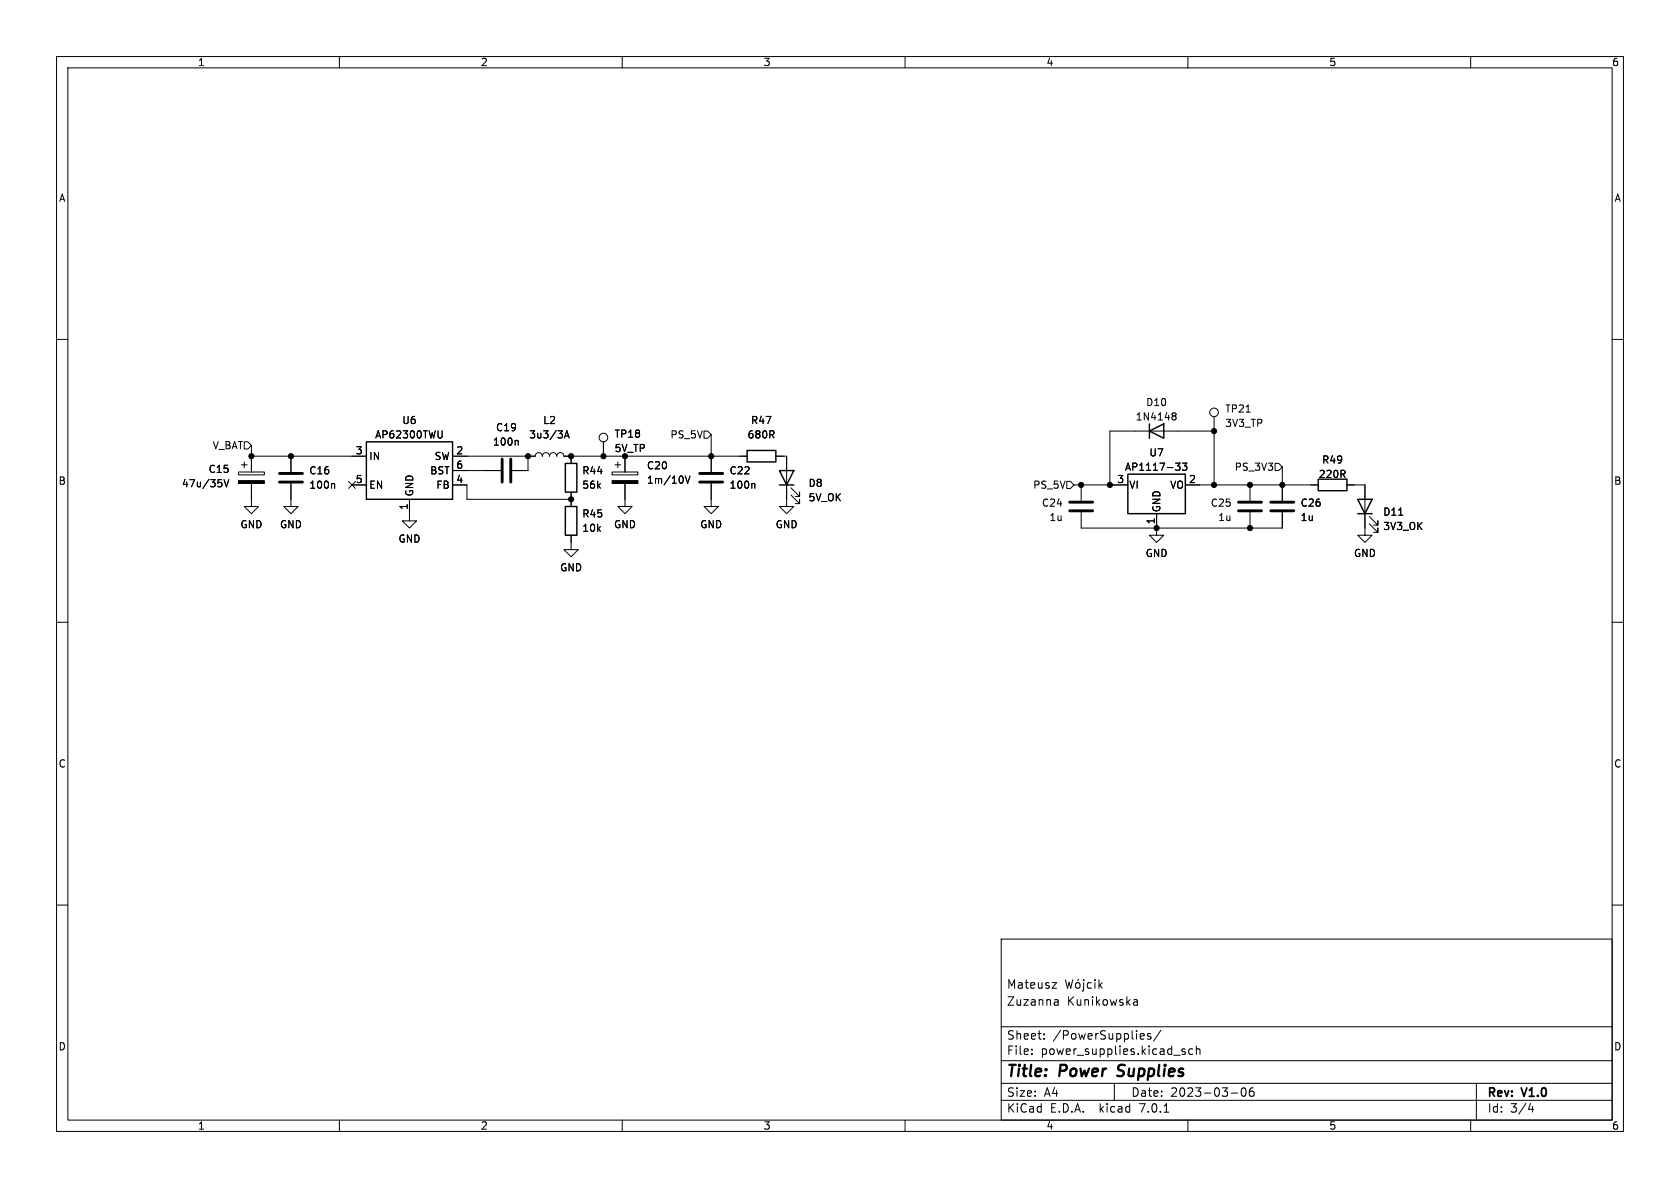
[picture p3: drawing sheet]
<svg xmlns="http://www.w3.org/2000/svg" width="297mm" height="210mm" viewBox="0 0 297 210" stroke-linecap="round" stroke-linejoin="round" font-family="sans-serif">
<g fill="none" stroke="#000" stroke-width=".18">
<path d="M10 10h277v190h-277zM12 12h273v186h-273zM60 10v2M110 10v2M160 10v2M210 10v2M260 10v2M10 60h2M285 60h2M43.2 78.1h.6l.6 .6-.6 .7h-.6zM44.4 78.7v4.7M78.2 76.2v1l-.3 .2"/>
<path d="M91.4 77.8l.2 .2v.7M99.8 77.4l.4-1.2 .4 1.2M99.9 77.1h.6M106.7 78.1v2.5M124.5 76.2h.6l.6 .6-.6 .7h-.6zM125.7 76.8v6.6M207.4 73h.3l.2 .2-.2 .3M207.4 73.5h.3M207.7 73.5l.2 .3v.2l-.1 .2h-.4M214.6 73.7v12M214.6 76.2h-18.4v9.5M39.6 84.8l.4 1.3 .4-1.3"/>
<path d="M42.2 83.4h4.5v.5h-4.5zM42.7 82.2h1M43.2 81.7v1M44.4 85.5v4h1.3l-1.3 1.3-1.2-1.3h1.2M44.4 80.6h20.4M51.4 85.5v4h1.3l-1.3 1.3-1.2-1.3h1.2M51.4 80.6v2.8M59 85.5l.2 .1v.7M61.6 85.1l1.2 1.2M62.2 85.7h2.6M62.8 85.1l-1.2 1.2M72.4 88.3v3.8h1.3l-1.3 1.2-1.3-1.2h1.3"/>
<path d="M80 80.6h14.6a.64 .64 0 0 1 .6-.6 .64 .64 0 0 1 .7 .6 .64 .64 0 0 1 .6-.6 .64 .64 0 0 1 .7 .6 .64 .64 0 0 1 .6-.6 .64 .64 0 0 1 .6 .6 .64 .64 0 0 1 .7-.6 .64 .64 0 0 1 .6 .6h32.4M80 83.2h8.5M80 85.7h2.5v2.6h18.5M93.3 80.6v2.6h-2.7M101 94.6v2.6h1.2l-1.2 1.2-1.3-1.2h1.3M101 80.6v1.3M101 87v2.5M108.2 83.4h4.6v.5h-4.6zM108.7 82.2h1M109.2 81.7v1M110.5 85.5v4h1.3l-1.3 1.3-1.3-1.3h1.3M110.5 80.6v2.8"/>
<path d="M121.1 84.2l.5 1.2 .4-1.2M125.7 85.5v4h1.3l-1.3 1.3-1.2-1.3h1.2M133.3 85.5l.2 .1v.7M137.2 80.6h1.9v8.9h1.2l-1.2 1.3-1.3-1.3h1.3M139.8 87.5l1.6 1.5v-.7v.7h-.8M139.8 86.2l1.6 1.6v-.8v.8h-.8M188.6 85.1h.6l.7 .6-.7 .7h-.6zM189.9 85.7h9.5M191.1 90.6v2.7h35.6v-2.7M191.1 85.7v2.8M204.5 90.8v3.8h1.2l-1.2 1.3-1.3-1.3h1.3M207.8 81.9h.8l-.4 .5 .4 .1v.4l-.2 .2h-.4"/>
<path d="M209 81.9h.8l-.4 .5 .4 .1v.5l-.2 .1-.6-.1M209.5 85.7h23.5M221 85.7v2.8M221 90.6v2.7M225.4 81.9h.7l.6 .7-.6 .6h-.7zM226.7 82.6v5.9M238.1 85.7h3.2v8.9h1.3l-1.3 1.3-1.3-1.3h1.3M242.1 92.6l1.5 1.5v-.8v.8h-.8M242.1 91.3l1.5 1.5v-.7v.7h-.8M10 110h2M285 110h2M10 160h2"/>
<path d="M285 160h2M177 166h108v32h-108zM186 173.7h.8l-.8 1h.8M186.6 176.7h.3l.2 .2v.8M187.1 177.6l-.5 .1M187.1 177.1h-.5M188.4 173.2l.3 1.5 .3-1.1 .3 1.1 .3-1.5M190.2 173.8l.2-.1 .5 .1v.6l-.1 .2-.4 .1-.2-.1zM190.7 173.1l-.2 .2M191.6 173.2v.1M191.6 173.7v1.3l-.3 .2M192.9 173.8l-.4-.1-.3 .3v.4l.2 .2h.5"/>
<path d="M193.6 173.2v.1M193.6 173.7v1M194.3 173.2v1.5M194.4 174.1l.5 .6M194.9 173.7l-.6 .6M200.4 176.8h.6l.1 .9M200.4 177.6h.7M201.1 177.1l-.7 .1M60 198v2M110 198v2M160 198v2M177 194.5h108"/>
<path d="M177 191.5h108M177 187.5h108M177 181.5h108M182.4 186.3v.1M182.4 185.5v.1M184.6 183.6v.1M184.6 182.8v.1M197 191.5v3M201.8 182.7l.4 .1 .1 .3-.7 .1M202.2 183.6l-.4 .1M203.4 182.8l-.3-.1-.2 .2v.2l.5 .2v.3h-.5M205.2 182.1l-1.3 2"/>
<path d="M205.8 196.6h.8M208.9 185.7l.7 .4-.2 .3-.5-.1M209.5 185.5l-.4-.1-.2 .2M210 198v2M210.9 185.5l-.5-.1-.3 .3v.4l.2 .2h.6M211.5 185.5l.2-.1 .4 .1v.9M211.5 184.9v1.5M217.6 193.2h1.2M219.6 192.4l.2-.1a.81 .81 0 0 1 .6 .6 .81 .81 0 0 1-.3 .8l-.2 .1a.81 .81 0 0 1-.6-.6 .81 .81 0 0 1 .3-.8zM221.6 192.3a.59 .59 0 0 0-.7 .6v.6l.1 .2 .4 .1 .2-.1 .1-.5-.1-.3h-.5l-.2 .3M260 198v2M261 191.5v6.5"/>
<path d="M270.2 196.1h.9M270.9 195.6v1"/>
<circle cx="106.7" cy="77.3" r=".76"/>
<circle cx="214.6" cy="72.9" r=".76"/>
</g>
<path d="M197.5 190.1l.3 .1" fill="none" stroke="#000" stroke-width=".4"/>
<path d="M64.8 78.1h15.2v10.2h-15.2zM132.1 79.6h5.1v2.1h-5.1zM203.2 76.2l2.5-1.3v2.6zM203.2 74.9v2.6M99.9 81.9h2.1v5.1h-2.1zM99.9 89.5h2.1v5.1h-2.1zM137.8 83.2h2.5l-1.2 2.5zM137.8 85.7h2.5M199.4 83.8h10.1v7h-10.1zM233 84.7h5.1v2h-5.1zM240 88.3h2.6l-1.3 2.5zM240 90.8h2.6" fill="none" stroke="#000" stroke-width=".25"/>
<path d="M49.4 85.2h4.1M49.4 83.7h4.1M88.8 81.2v4M90.3 81.2v4M123.7 85.2h4.1M123.7 83.7h4.1M189.1 90.3h4.1M189.1 88.8h4.1M218.9 90.3h4.1M218.9 88.8h4.1M224.7 90.3h4M224.7 88.8h4" fill="none" stroke="#000" stroke-width=".51"/>
<g fill="#000" stroke="#000" stroke-width=".18">
<path d="M42.2 85h4.5v.5h-4.5zM108.2 85h4.6v.5h-4.6z"/>
<circle cx="214.6" cy="76.2" r=".46"/>
<circle cx="44.4" cy="80.6" r=".46"/>
<circle cx="51.4" cy="80.6" r=".46"/>
<circle cx="93.3" cy="80.6" r=".46"/>
<circle cx="101" cy="80.6" r=".46"/>
<circle cx="101" cy="88.3" r=".46"/>
<circle cx="106.7" cy="80.6" r=".46"/>
<circle cx="110.5" cy="80.6" r=".46"/>
<circle cx="125.7" cy="80.6" r=".46"/>
<circle cx="191.1" cy="85.7" r=".46"/>
<circle cx="196.2" cy="85.7" r=".46"/>
<circle cx="204.5" cy="93.3" r=".46"/>
<circle cx="214.6" cy="85.7" r=".46"/>
<circle cx="221" cy="93.3" r=".46"/>
<circle cx="221" cy="85.7" r=".46"/>
<circle cx="226.7" cy="85.7" r=".46"/>
</g>
<g font-size="2.8">
<text x="178" y="190.8">Title:</text>
<text x="187.4" y="190.8">Power</text>
<text x="198.3" y="190.8">Supplies</text>
</g>
<g font-size="2.1">
<text x="178" y="177.9">Zuzanna</text>
<text x="178" y="174.9">Mateusz</text>
<text x="188.7" y="177.9">Kunikowska</text>
<text x="178" y="183.9">Sheet:</text>
<text x="186.2" y="183.9">/PowerSupplies/</text>
<text x="178" y="186.6">File:</text>
<text x="184" y="186.6">power_supplies.kicad_sch</text>
<text x="178" y="196.8">KiCad</text>
<text x="178" y="194">Size:</text>
<text x="184.6" y="194">A4</text>
<text x="185.7" y="196.8">E.D.A.</text>
<text x="194.4" y="196.8">kicad</text>
<text x="200" y="194">Date:</text>
<text x="201.5" y="196.8">7.0.1</text>
<text x="206.9" y="194">2023-03-06</text>
<text x="263" y="194.2">Rev:</text>
<text x="263" y="196.8">Id:</text>
<text x="267" y="196.8">3/4</text>
<text x="269.2" y="194.2">V1.0</text>
</g>
<g font-size="1.8">
<text x="35" y="11.8">1</text>
<text x="85" y="11.8">2</text>
<text x="135" y="11.8">3</text>
<text x="185" y="11.8">4</text>
<text x="235" y="11.8">5</text>
<text x="285" y="11.8">6</text>
<text x="10.4" y="35.8">A</text>
<text x="285.4" y="35.8">A</text>
<text x="202.6" y="71.9">D10</text>
<text x="66.2" y="77.7">AP62300TWU</text>
<text x="71.1" y="75.1">U6</text>
<text x="87.6" y="76.4">C19</text>
<text x="93.5" y="77.7">3u3/3A</text>
<text x="96" y="75.1">L2</text>
<text x="108.6" y="77.5">TP18</text>
<text x="118.4" y="77.7">PS_5V</text>
<text x="132.1" y="77.7">680R</text>
<text x="132.7" y="75.1">R47</text>
<text x="200.7" y="74.5">1N4148</text>
<text x="216.5" y="73.1">TP21</text>
<text x="216.5" y="75.6">3V3_TP</text>
<text x="36.8" y="83.8">C15</text>
<text x="37.5" y="79.6">V_BAT</text>
<text x="62.8" y="80.4">3</text>
<text x="65.3" y="81.5">IN</text>
<text x="76.7" y="81.5">SW</text>
<text x="80.6" y="80.4">2</text>
<text x="80.6" y="82.9">6</text>
<text x="87.1" y="78.9">100n</text>
<text x="108.6" y="80.1">5V_TP</text>
<text x="114.3" y="83.1">C20</text>
<text x="198.8" y="83.4">AP1117-33</text>
<text x="203.1" y="80.8">U7</text>
<text x="218.2" y="83.4">PS_3V3</text>
<text x="233.7" y="82.1">R49</text>
<text x="10.3" y="85.8">B</text>
<text x="32.1" y="86.3">47u/35V</text>
<text x="54.6" y="84">C16</text>
<text x="54.6" y="86.6">100n</text>
<text x="62.8" y="85.5">5</text>
<text x="65.3" y="86.6">EN</text>
<text x="73.2" y="87.8" transform="rotate(-90 73.2 87.8)">GND</text>
<text x="75.9" y="84">BST</text>
<text x="77" y="86.6">FB</text>
<text x="80.6" y="85.5">4</text>
<text x="102.9" y="84">R44</text>
<text x="102.9" y="86.6">56k</text>
<text x="114.3" y="85.7">1m/10V</text>
<text x="128.9" y="84">C22</text>
<text x="128.9" y="86.6">100n</text>
<text x="142.9" y="86.2">D8</text>
<text x="142.9" y="88.8">5V_OK</text>
<text x="182.5" y="86.6">PS_5V</text>
<text x="184.1" y="89.7">C24</text>
<text x="197.5" y="85.5">3</text>
<text x="199.6" y="86.6">VI</text>
<text x="206.7" y="86.6">VO</text>
<text x="210.2" y="85.5">2</text>
<text x="214" y="89.7">C25</text>
<text x="229.9" y="89.7">C26</text>
<text x="233.1" y="84.6">220R</text>
<text x="285.3" y="85.8">B</text>
<text x="42.5" y="93.5">GND</text>
<text x="49.4" y="93.5">GND</text>
<text x="72.1" y="90.2" transform="rotate(-90 72.1 90.2)">1</text>
<text x="102.9" y="91.6">R45</text>
<text x="102.9" y="94.2">10k</text>
<text x="108.5" y="93.5">GND</text>
<text x="123.7" y="93.5">GND</text>
<text x="137.1" y="93.5">GND</text>
<text x="185.5" y="92.3">1u</text>
<text x="204.2" y="92.7" transform="rotate(-90 204.2 92.7)">1</text>
<text x="205.3" y="90.6" transform="rotate(-90 205.3 90.6)">GND</text>
<text x="215.3" y="92.3">1u</text>
<text x="229.9" y="92.3">1u</text>
<text x="244.5" y="91.3">D11</text>
<text x="244.5" y="93.9">3V3_OK</text>
<text x="70.4" y="96.1">GND</text>
<text x="99" y="101.2">GND</text>
<text x="202.5" y="98.6">GND</text>
<text x="239.3" y="98.6">GND</text>
<text x="10.3" y="135.8">C</text>
<text x="285.3" y="135.8">C</text>
<text x="10.3" y="185.8">D</text>
<text x="285.3" y="185.8">D</text>
<text x="35" y="199.8">1</text>
<text x="85" y="199.8">2</text>
<text x="135" y="199.8">3</text>
<text x="185" y="199.8">4</text>
<text x="235" y="199.8">5</text>
<text x="285" y="199.8">6</text>
</g>
</svg>
